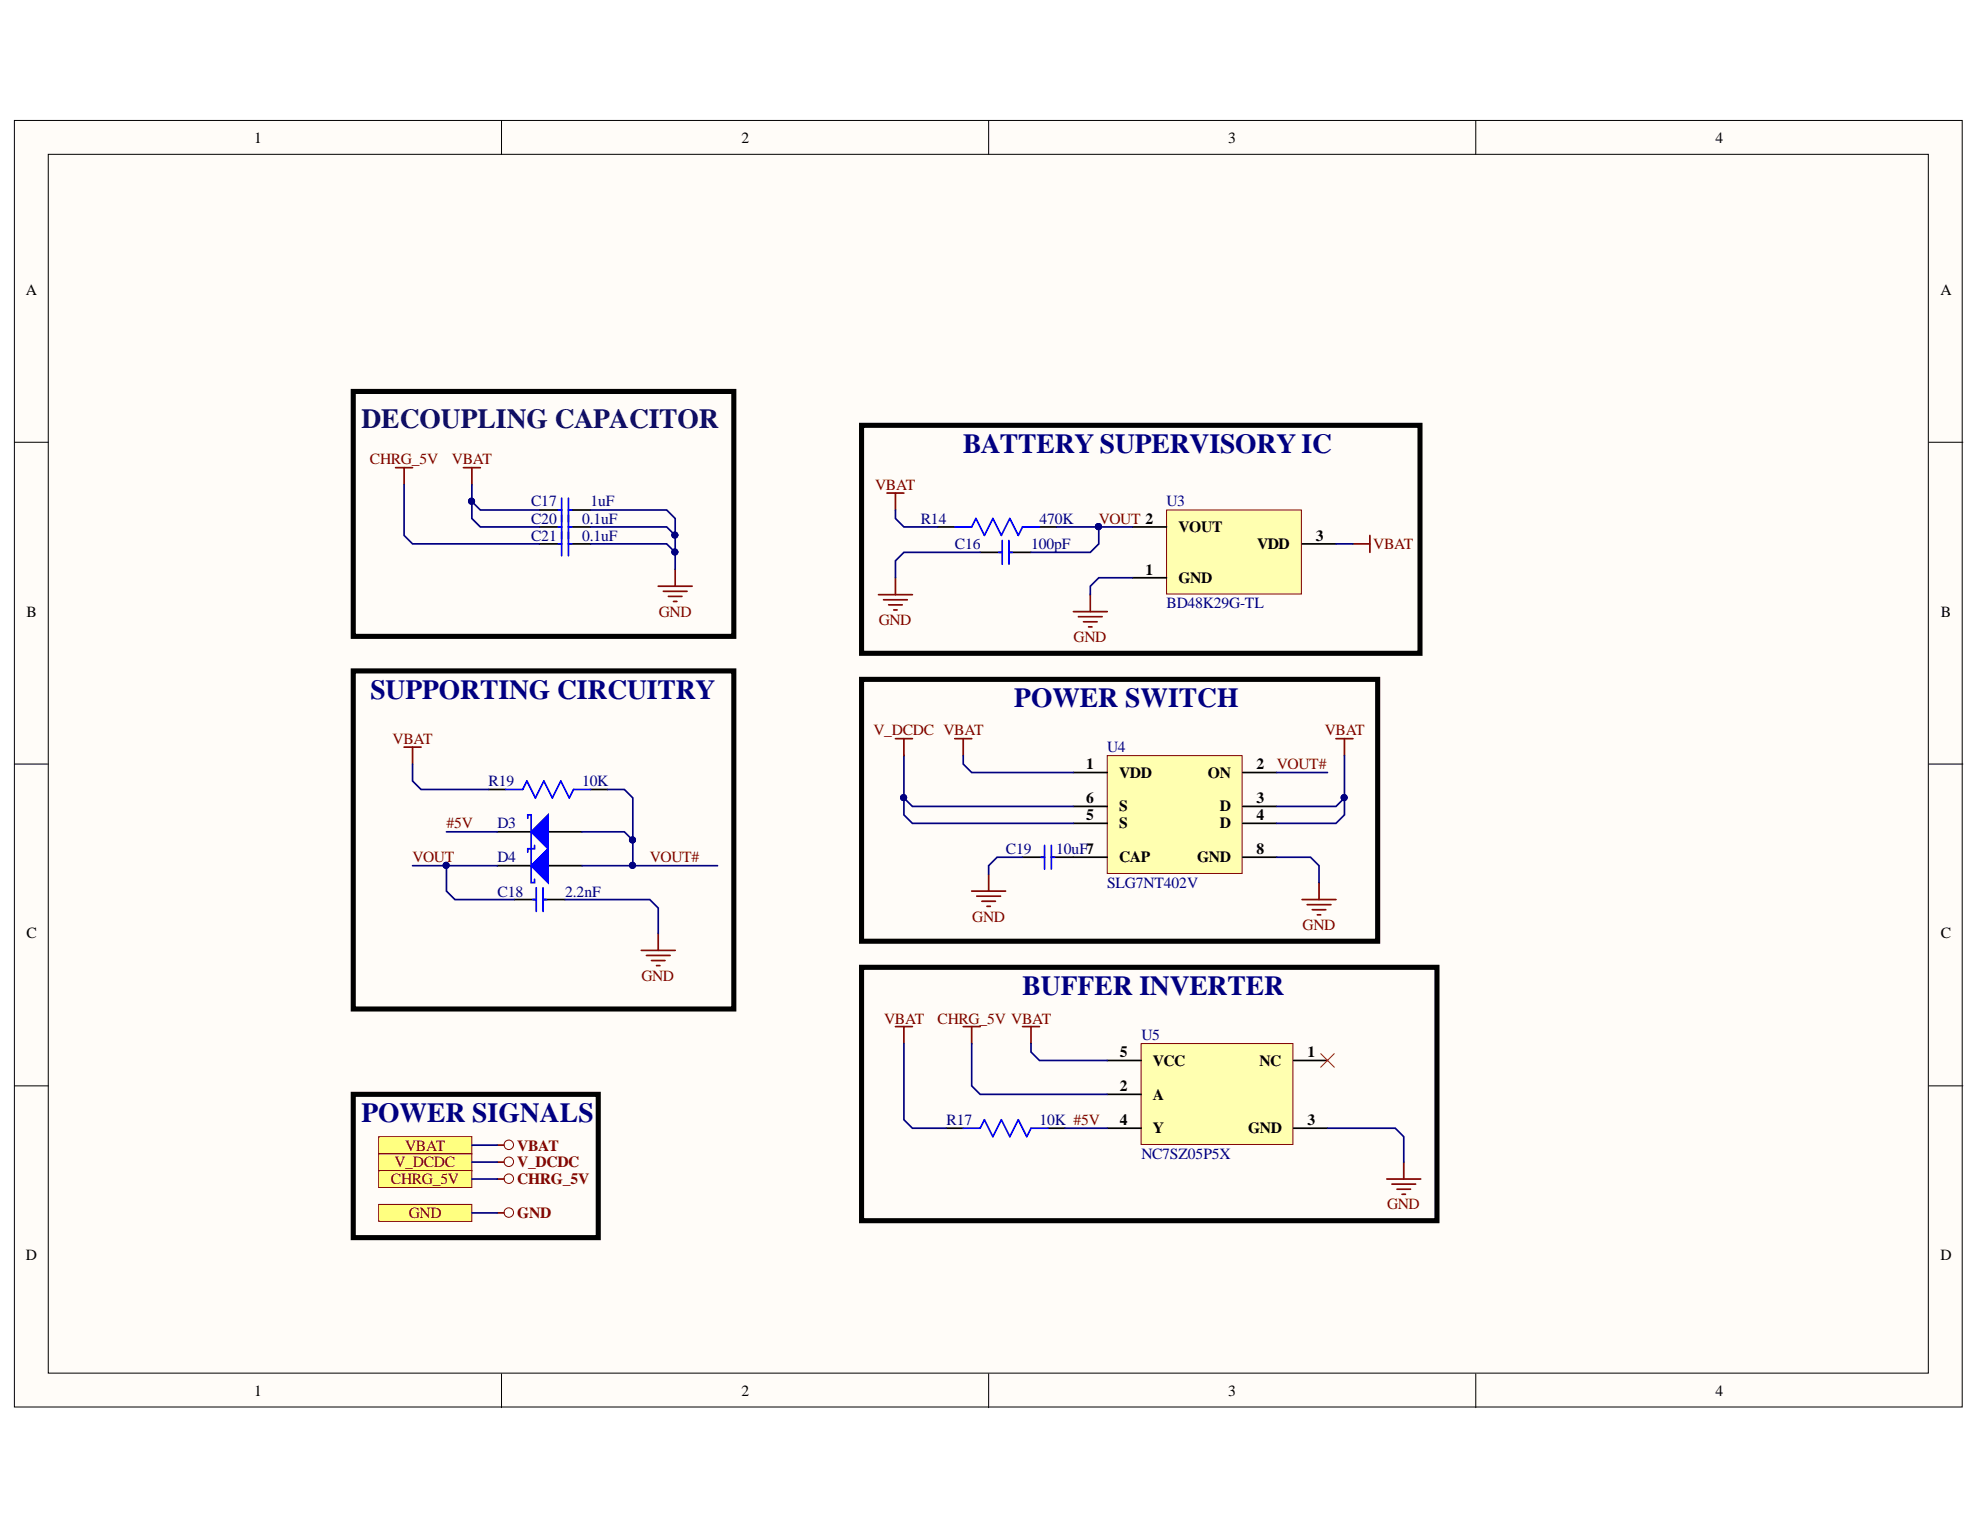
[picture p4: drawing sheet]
<svg xmlns="http://www.w3.org/2000/svg" width="279mm" height="216mm" viewBox="0 0 279 216" stroke-linecap="round" stroke-linejoin="round" font-family="sans-serif">
<g fill="#fffcf8" stroke="#000" stroke-width=".14">
<path d="M2 17h274.9v181.5h-274.9z"/>
<path d="M6.8 21.8h265.3v172h-265.3z"/>
</g>
<path d="M70.8 17v4.8M139.5 17v4.8M208.2 17v4.8M2 62.4h4.8M272.2 62.4h4.8M2 107.8h4.8M272.2 107.8h4.8M2 153.2h4.8M272.2 153.2h4.8M70.8 193.9v4.7M139.5 193.9v4.7M208.2 193.9v4.7" fill="none" stroke="#000" stroke-width=".14"/>
<path d="M121.6 60h78.8v32.2h-78.8zM121.6 95.9h72.8v36.9h-72.8zM121.6 136.5h81.2v35.8h-81.2z" fill="none" stroke="#000" stroke-width=".72"/>
<circle cx="155" cy="74.3" r=".43" fill="#000080" stroke="#000080" stroke-width=".14"/>
<path d="M76.1 72h3.2M80.2 72h3.1M132.3 74.4h2.4M138.3 77.9h3.1M142.4 77.9h3.1M146.7 74.4h2.4M70.2 117.4h4.8M77.3 117.4h4.8M72.6 126.9h3.1M76.6 126.9h3.1" fill="none" stroke="#000" stroke-width=".24"/>
<g fill="none" stroke="#00f" stroke-width=".24">
<path d="M78.8 72h.5M79.3 70.3v3.3M80.2 70.3v3.3M80.2 72h.5M134.7 74.4h2.4l.6-1.2 1.2 2.4 1.2-2.4 1.2 2.4 1.2-2.4 1.2 2.4 .6-1.2h2.4M140.9 77.9h.5M141.4 76.3v3.3M142.4 76.3v3.3M142.4 77.9h.5M75.2 126.9h.5M75.7 125.3v3.3M76.6 125.3v3.3"/>
<path d="M76.6 126.9h.5"/>
</g>
<path d="M125.2 69.6h2.4M126.4 69.6v2.4M90.5 134.1h4.8M91.2 134.8h3.4M91.9 135.5h1.9M92.6 136.3h.5M92.9 131.7v2.4" fill="none" stroke="#800000" stroke-width=".24"/>
<path d="M75 117.4l2.3-2.4v4.8z" fill="#00f"/>
<path d="M74.5 115.5v-.5h.5v4.8h.4v-.5M75 117.4l2.3-2.4v4.8z" fill="none" stroke="#00f" stroke-width=".24"/>
<path d="M70.2 122.2h4.8M77.3 122.2h4.8" fill="none" stroke="#000" stroke-width=".24"/>
<path d="M75 122.2l2.3-2.4v4.7z" fill="#00f"/>
<path d="M78.8 74.4h.5M78.8 76.7h.5M79.3 72.7v5.7M80.2 72.7v5.7M80.2 74.4h.5M80.2 76.7h.5M71.4 111.4h2.4l.6-1.2 1.2 2.4 1.1-2.4 1.2 2.4 1.2-2.4 1.2 2.4 .6-1.2h2.4M74.5 120.2v-.4h.5v4.7h.4v-.4M75 122.2l2.3-2.4v4.7z" fill="none" stroke="#00f" stroke-width=".24"/>
<g fill="none" stroke="#800000" stroke-width=".24">
<path d="M55.8 66h2.4M57 66v2.4M65.4 66h2.4M66.6 66v2.4M92.9 82.7h4.8M93.6 83.4h3.3M94.3 84.2h1.9M95 84.9h.5M95.3 80.3v2.4M124 83.9h4.7M124.7 84.6h3.3M125.4 85.4h1.9"/>
<path d="M126.1 86.1h.5M126.4 81.5v2.4M57 105.4h2.4M58.2 105.4v2.4"/>
</g>
<path d="M49.8 55.2h53.7v34.6h-53.7zM49.8 94.7h53.7v47.7h-53.7z" fill="none" stroke="#000" stroke-width=".72"/>
<path d="M76.1 74.4h3.2M76.1 76.7h3.2M80.2 74.4h3.1M80.2 76.7h3.1M69 111.4h2.4M83.3 111.4h2.4" fill="none" stroke="#000" stroke-width=".24"/>
<path d="M53.4 170h13.2v2.3h-13.2z" fill-rule="evenodd" fill="#ffff80" stroke="#800000" stroke-width=".14"/>
<circle cx="71.8" cy="171.1" r=".67" fill="none" stroke="#800000" stroke-width=".14"/>
<path d="M70.2 171.2h.9" fill="none" stroke="#800000" stroke-width=".24"/>
<path d="M49.8 154.4h34.6v20.2h-34.6z" fill="none" stroke="#000" stroke-width=".72"/>
<path d="M53.4 162.8h13.2v2.4h-13.2z" fill-rule="evenodd" fill="#ffff80" stroke="#800000" stroke-width=".14"/>
<circle cx="71.8" cy="163.9" r=".67" fill="none" stroke="#800000" stroke-width=".14"/>
<path d="M70.2 164h.9" fill="none" stroke="#800000" stroke-width=".24"/>
<path d="M53.4 165.2h13.2v2.4h-13.2z" fill-rule="evenodd" fill="#ffff80" stroke="#800000" stroke-width=".14"/>
<circle cx="71.8" cy="166.3" r=".67" fill="none" stroke="#800000" stroke-width=".14"/>
<path d="M70.2 166.4h.9" fill="none" stroke="#800000" stroke-width=".24"/>
<path d="M53.4 160.4h13.2v2.4h-13.2z" fill-rule="evenodd" fill="#ffff80" stroke="#800000" stroke-width=".14"/>
<circle cx="71.8" cy="161.5" r=".67" fill="none" stroke="#800000" stroke-width=".14"/>
<path d="M190.9 76.7h2.4M193.3 75.6v2.3M151.5 86.3h4.7M152.2 87h3.3M152.9 87.7h1.9M153.6 88.5h.5M153.9 83.9v2.4M70.2 161.6h.9" fill="none" stroke="#800000" stroke-width=".24"/>
<path d="M164.6 72h19v11.8h-19z" fill="#ffffb0" stroke="#800000" stroke-width=".14"/>
<path d="M159.8 74.4h4.8M183.7 76.7h4.8M159.8 81.5h4.8" fill="none" stroke="#000" stroke-width=".24"/>
<path d="M156.2 106.6h19.1v16.7h-19.1z" fill="#ffffb0" stroke="#800000" stroke-width=".14"/>
<path d="M151.5 109h4.7M151.5 116.2h4.7M151.5 113.8h4.7M175.4 109h4.8M175.4 116.2h4.8M175.4 113.8h4.8M144.3 121h3.1M148.4 121h7.8M175.4 121h4.8" fill="none" stroke="#000" stroke-width=".24"/>
<g fill="none" stroke="#800000" stroke-width=".24">
<path d="M134.7 104.2h2.4M135.9 104.2v2.4M188.5 104.2h2.4M189.7 104.2v2.4M137.1 125.7h4.8M137.8 126.5h3.4M138.6 127.2h1.9M139.3 127.9h.4M139.5 123.4v2.3M183.7 126.9h4.8M184.5 127.7h3.3M185.2 128.4h1.9"/>
<path d="M185.9 129.1h.5M186.1 124.5v2.4"/>
</g>
<path d="M147.4 119.3v3.3M148.4 119.3v3.3M146.9 121h.5M148.4 121h.4" fill="none" stroke="#00f" stroke-width=".24"/>
<path d="M161 147.3h21.4v14.2h-21.4z" fill="#ffffb0" stroke="#800000" stroke-width=".14"/>
<path d="M133.5 159.2h2.4M147.9 159.2h2.4M156.2 149.6h4.8M156.2 159.2h4.8M156.2 154.4h4.8M182.5 149.6h4.8M182.5 159.2h4.8" fill="none" stroke="#000" stroke-width=".24"/>
<g fill="none" stroke="#800000" stroke-width=".24">
<path d="M126.4 104.2h2.3M127.6 104.2v2.4M126.4 144.9h2.3M127.6 144.9v2.4M135.9 144.9h2.4M137.1 144.9v2.4M144.3 144.9h2.4M145.5 144.9v2.4M195.7 166.4h4.8M196.4 167.1h3.4M197.1 167.8h1.9M197.8 168.5h.5"/>
<path d="M198.1 164v2.4"/>
</g>
<path d="M135.9 159.2h2.4l.6-1.2 1.2 2.4 1.2-2.4 1.2 2.4 1.2-2.4 1.2 2.4 .6-1.2h2.4" fill="none" stroke="#00f" stroke-width=".24"/>
<g fill="none" stroke="#000080" stroke-width=".24">
<path d="M57 68.4v7.2l1.2 1.1h17.9M66.6 70.8v2.4l1.2 1.2h8.3M66.6 68.4v2.4l1.2 1.2h8.3M83.3 76.7h10.8l1.2 1.2M83.3 74.4h10.8l1.2 1.2M83.3 72h10.8l1.2 1.2v7.1M126.4 72v1.2l1.2 1.2h4.7M138.3 77.9h-10.7l-1.2 1.2v2.4M149.1 74.4h5.9M159.8 74.4h-4.8v2.3l-1.1 1.2h-8.4M188.5 76.7h2.4M159.8 81.5h-4.8l-1.1 1.2v1.2"/>
<path d="M58.2 107.8v2.4l1.2 1.2h9.6M63 117.4h7.2M82.1 117.4h6l1.2 1.2M85.7 111.4h2.4l1.2 1.2v9.6M127.6 106.6v8.4l1.1 1.2h22.8M127.6 112.6l1.1 1.2h22.8M135.9 106.6v1.2l1.2 1.2h14.4M180.2 109h7.1M189.7 112.6v2.4l-1.2 1.2h-8.3M189.7 106.6v6l-1.2 1.2h-8.3M58.2 122.2h12M63 122.2v3.5l1.2 1.2h8.4"/>
<path d="M79.7 126.9h12l1.2 1.2v3.6M82.1 122.2h19.2M144.3 121h-3.6l-1.2 1.2v1.2M180.2 121h4.7l1.2 1.2v2.3M127.6 147.3v10.7l1.1 1.2h4.8M137.1 147.3v5.9l1.2 1.2h17.9M145.5 147.3v1.1l1.2 1.2h9.5M150.3 159.2h5.9M187.3 159.2h9.6l1.2 1.2v3.6M66.6 171.2h3.6M66.6 166.4h3.6M66.6 164h3.6"/>
<path d="M66.6 161.6h3.6"/>
</g>
<path d="M186.4 148.7l1.9 1.9M188.3 148.7l-1.9 1.9" fill="none" stroke="#f00" stroke-width=".14"/>
<g fill="#000080" stroke="#000080" stroke-width=".14">
<circle cx="63" cy="122.1" r=".43"/>
<circle cx="66.5" cy="70.7" r=".43"/>
<circle cx="89.3" cy="122.1" r=".43"/>
<circle cx="89.3" cy="118.5" r=".43"/>
<circle cx="95.2" cy="77.9" r=".43"/>
<circle cx="95.2" cy="75.5" r=".43"/>
<circle cx="127.5" cy="112.6" r=".43"/>
<circle cx="155" cy="74.3" r=".43"/>
<circle cx="189.7" cy="112.6" r=".43"/>
</g>
<text font-size="3.9" fill="#0e0e63" x="51" y="60.4">DECOUPLING CAPACITOR</text>
<g font-size="3.9" fill="#000080">
<text x="135.9" y="63.9">BATTERY SUPERVISORY IC</text>
<text x="52.3" y="98.6">SUPPORTING CIRCUITRY</text>
<text x="143.1" y="99.8">POWER SWITCH</text>
<text x="144.3" y="140.5">BUFFER INVERTER</text>
<text x="51" y="158.4">POWER SIGNALS</text>
</g>
<g font-size="2.2">
<text x="35.9" y="20.1">1</text>
<text x="104.6" y="20.1">2</text>
<text x="173.3" y="20.1">3</text>
<text x="242.1" y="20.1">4</text>
<text x="3.6" y="41.6">A</text>
<text x="273.8" y="41.6">A</text>
<text x="166.3" y="75.1">VOUT</text>
<text x="177.4" y="77.5">VDD</text>
<text x="185.7" y="76.3">3</text>
<text x="161.6" y="81.1">1</text>
<text x="166.3" y="82.3">GND</text>
<text x="3.7" y="87">B</text>
<text x="273.9" y="87">B</text>
<text x="153.3" y="108.6">1</text>
<text x="153.3" y="113.3">6</text>
<text x="157.9" y="109.8">VDD</text>
<text x="170.4" y="109.8">ON</text>
<text x="177.3" y="108.6">2</text>
<text x="177.3" y="113.3">3</text>
<text x="153.3" y="115.7">5</text>
<text x="157.9" y="116.9">S</text>
<text x="157.9" y="114.5">S</text>
<text x="172.1" y="114.5">D</text>
<text x="172.1" y="116.9">D</text>
<text x="177.3" y="115.7">4</text>
<text x="157.9" y="121.7">CAP</text>
<text x="168.9" y="121.7">GND</text>
<text x="177.3" y="120.5">8</text>
<text x="3.7" y="132.4">C</text>
<text x="273.9" y="132.4">C</text>
<text x="158" y="149.2">5</text>
<text x="184.5" y="149.2">1</text>
<text x="158" y="154">2</text>
<text x="162.7" y="155.2">A</text>
<text x="162.7" y="150.4">VCC</text>
<text x="177.7" y="150.4">NC</text>
<text x="158" y="158.7">4</text>
<text x="162.7" y="159.9">Y</text>
<text x="176.1" y="159.9">GND</text>
<text x="184.5" y="158.7">3</text>
<text x="3.6" y="177.8">D</text>
<text x="273.8" y="177.8">D</text>
<text x="35.9" y="196.9">1</text>
<text x="104.6" y="196.9">2</text>
<text x="173.3" y="196.9">3</text>
<text x="242.1" y="196.9">4</text>
</g>
<g font-size="2.2" fill="#800000">
<text x="52.2" y="65.5">CHRG_5V</text>
<text x="63.8" y="65.5">VBAT</text>
<text x="123.5" y="69.1">VBAT</text>
<text x="155" y="73.9">VOUT 2</text>
<text x="193.8" y="77.5">VBAT</text>
<text x="93" y="87">GND</text>
<text x="124" y="88.2">GND</text>
<text x="151.5" y="90.7">GND</text>
<text x="55.4" y="104.9">VBAT</text>
<text x="123.2" y="103.8">V_DCDC VBAT</text>
<text x="186.9" y="103.8">VBAT</text>
<text x="180.2" y="108.6">VOUT#</text>
<text x="63" y="116.9">#5V</text>
<text x="58.2" y="121.7">VOUT</text>
<text x="91.7" y="121.7">VOUT#</text>
<text x="137.2" y="130.1">GND</text>
<text x="183.8" y="131.2">GND</text>
<text x="90.5" y="138.4">GND</text>
<text x="124.8" y="144.4">VBAT</text>
<text x="132.3" y="144.4">CHRG_5V VBAT</text>
<text x="55.2" y="167.1">CHRG_5V</text>
<text x="55.7" y="164.7">V_DCDC</text>
<text x="57.2" y="162.4">VBAT</text>
<text x="73" y="164.7">V_DCDC</text>
<text x="73" y="167.1">CHRG_5V</text>
<text x="73" y="162.4">VBAT</text>
<text x="57.7" y="171.9">GND</text>
<text x="73" y="171.9">GND</text>
<text x="195.7" y="170.7">GND</text>
</g>
<g font-size="2.2" fill="#000080">
<text x="74.9" y="71.5">C17</text>
<text x="83.3" y="71.5">1uF</text>
<text x="164.6" y="71.5">U3</text>
<text x="74.9" y="73.9">C20</text>
<text x="74.9" y="76.3">C21</text>
<text x="82.1" y="73.9">0.1uF</text>
<text x="82.1" y="76.3">0.1uF</text>
<text x="129.9" y="73.9">R14</text>
<text x="134.7" y="77.5">C16</text>
<text x="145.5" y="77.5">100pF</text>
<text x="146.7" y="73.9">470K</text>
<text x="164.6" y="85.8">BD48K29G-TL</text>
<text x="156.2" y="106.1">U4</text>
<text x="68.9" y="111">R19</text>
<text x="82.1" y="111">10K</text>
<text x="70.2" y="116.9">D3</text>
<text x="70.2" y="121.7">D4</text>
<text x="141.9" y="120.5">C19</text>
<text x="149" y="120.5">10uF7</text>
<text x="156.2" y="125.2">SLG7NT402V</text>
<text x="70.2" y="126.5">C18</text>
<text x="79.8" y="126.5">2.2nF</text>
<text x="161.1" y="146.8">U5</text>
<text x="133.6" y="158.7">R17</text>
<text x="146.7" y="158.7">10K #5V</text>
<text x="161.1" y="163.5">NC7SZ05P5X</text>
</g>
</svg>
